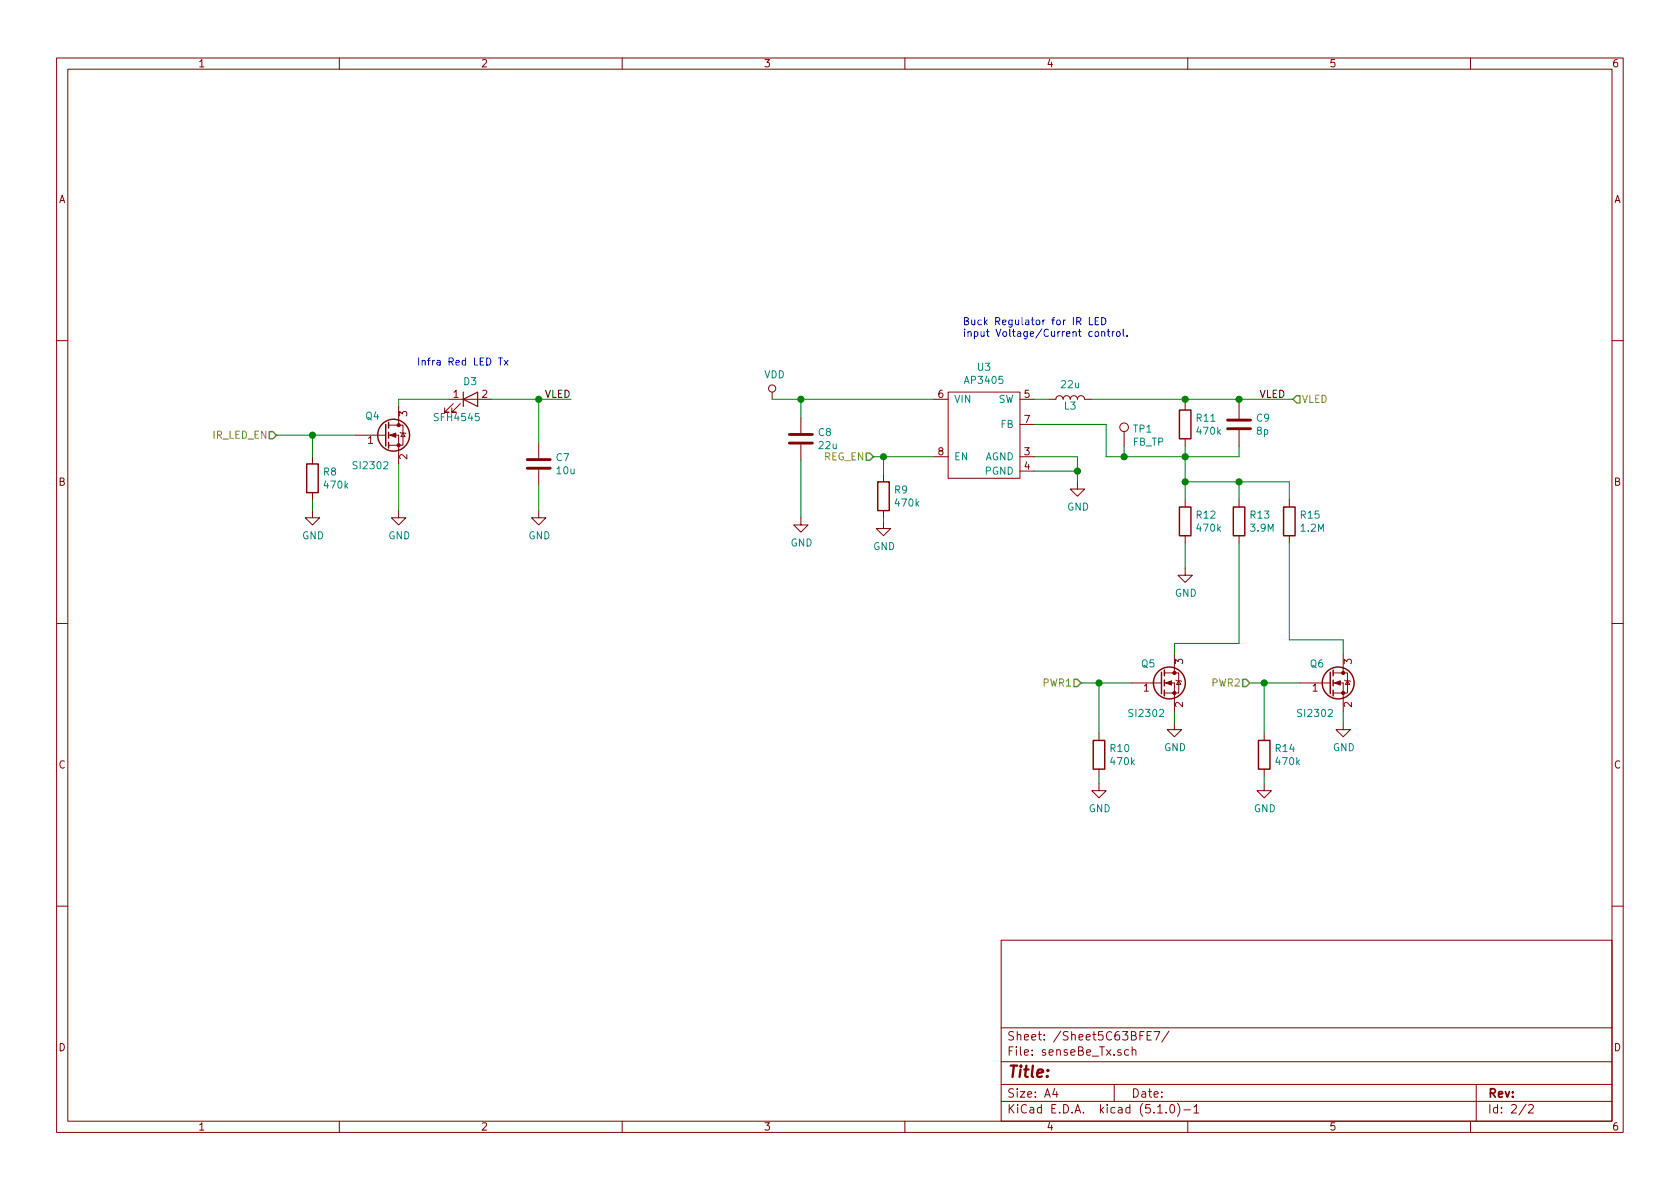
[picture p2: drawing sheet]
EESchema Schematic File Version 4
LIBS:senseBe_rev3_main-cache
EELAYER 29 0
EELAYER END
$Descr A4 11693 8268
encoding utf-8
Sheet 2 2
Title ""
Date ""
Rev ""
Comp ""
Comment1 ""
Comment2 ""
Comment3 ""
Comment4 ""
$EndDescr
Text Notes 2900 2545 0    50   ~ 0
Infra Red LED Tx
$Comp
L senseBe_rev3_main-rescue:R-AP3403_LED_test-Ap3403_LED_test-rescue-senseBeTx_rev3-rescue-senseBe_rev1-rescue-senseBe_rev1-rescue-senseBe_rev2-rescue-senseBe_rev3_main-rescue R?
U 1 1
P 8250 2945
AR Path="/5CB29379" Ref="R?"  Part="1" 
AR Path="/5C63BFE8/5CB29379" Ref="R11"  Part="1" 
F 0 "R11" H 8320 2991 50  0000 L CNN
F 1 "470k" H 8320 2900 50  0000 L CNN
F 2 "senseBe_rev3:R_0603_HandSoldering" V 8180 2945 50  0001 C CNN
F 3 "~" H 8250 2945 50  0001 C CNN
	1    8250 2945
	1    0    0    -1  
$EndComp
$Comp
L senseBe_rev3_main-rescue:C-AP3403_LED_test-Ap3403_LED_test-rescue-senseBeTx_rev3-rescue-senseBe_rev1-rescue-senseBe_rev1-rescue-senseBe_rev2-rescue-senseBe_rev3_main-rescue C?
U 1 1
P 5575 3045
AR Path="/5CB2937F" Ref="C?"  Part="1" 
AR Path="/5C63BFE8/5CB2937F" Ref="C8"  Part="1" 
F 0 "C8" H 5690 3091 50  0000 L CNN
F 1 "22u" H 5690 3000 50  0000 L CNN
F 2 "senseBe_rev3:C_0805_HandSoldering" H 5613 2895 50  0001 C CNN
F 3 "~" H 5575 3045 50  0001 C CNN
	1    5575 3045
	1    0    0    -1  
$EndComp
$Comp
L senseBe_rev3_main-rescue:GND-AP3403_LED_test-Ap3403_LED_test-rescue-senseBeTx_rev3-rescue-senseBe_rev1-rescue-senseBe_rev1-rescue-senseBe_rev2-rescue-senseBe_rev3_main-rescue #PWR?
U 1 1
P 7500 3345
AR Path="/5CB29385" Ref="#PWR?"  Part="1" 
AR Path="/5C63BFE8/5CB29385" Ref="#PWR0121"  Part="1" 
F 0 "#PWR0121" H 7500 3095 50  0001 C CNN
F 1 "GND" H 7505 3172 50  0000 C CNN
F 2 "" H 7500 3345 50  0001 C CNN
F 3 "" H 7500 3345 50  0001 C CNN
	1    7500 3345
	1    0    0    -1  
$EndComp
$Comp
L senseBe_rev3_main-rescue:LED-AP3403_LED_test-Ap3403_LED_test-rescue-senseBeTx_rev3-rescue-senseBe_rev1-rescue-senseBe_rev1-rescue-senseBe_rev2-rescue-senseBe_rev3_main-rescue D?
U 1 1
P 3275 2770
AR Path="/5CB2938B" Ref="D?"  Part="1" 
AR Path="/5C63BFE8/5CB2938B" Ref="D3"  Part="1" 
F 0 "D3" H 3325 2895 50  0000 R CNN
F 1 "SFH4545" H 3350 2645 50  0000 R CNN
F 2 "LED_THT:LED_D5.0mm" H 3275 2770 50  0001 C CNN
F 3 "~" H 3275 2770 50  0001 C CNN
	1    3275 2770
	1    0    0    -1  
$EndComp
$Comp
L senseBe_rev3_main-rescue:GND-AP3403_LED_test-Ap3403_LED_test-rescue-senseBeTx_rev3-rescue-senseBe_rev1-rescue-senseBe_rev1-rescue-senseBe_rev2-rescue-senseBe_rev3_main-rescue #PWR?
U 1 1
P 5575 3595
AR Path="/5CB29391" Ref="#PWR?"  Part="1" 
AR Path="/5C63BFE8/5CB29391" Ref="#PWR0122"  Part="1" 
F 0 "#PWR0122" H 5575 3345 50  0001 C CNN
F 1 "GND" H 5580 3422 50  0000 C CNN
F 2 "" H 5575 3595 50  0001 C CNN
F 3 "" H 5575 3595 50  0001 C CNN
	1    5575 3595
	1    0    0    -1  
$EndComp
Wire Wire Line
	5575 3195 5575 3595
Wire Wire Line
	5375 2770 5575 2770
Wire Wire Line
	5575 2770 5575 2895
Wire Wire Line
	7200 3170 7500 3170
$Comp
L senseBe_rev3_main-rescue:L-AP3403_LED_test-Ap3403_LED_test-rescue-senseBeTx_rev3-rescue-senseBe_rev1-rescue-senseBe_rev1-rescue-senseBe_rev2-rescue-senseBe_rev3_main-rescue L?
U 1 1
P 7450 2770
AR Path="/5CB2939B" Ref="L?"  Part="1" 
AR Path="/5C63BFE8/5CB2939B" Ref="L3"  Part="1" 
F 0 "L3" V 7400 2770 50  0000 C CNN
F 1 "22u" V 7549 2770 50  0000 C CNN
F 2 "senseBe_rev3:22uH_SMD_5mm_Inductor" H 7450 2770 50  0001 C CNN
F 3 "~" H 7450 2770 50  0001 C CNN
	1    7450 2770
	0    -1   -1   0   
$EndComp
Wire Wire Line
	7200 2770 7300 2770
Wire Wire Line
	8250 2770 8250 2795
Wire Wire Line
	7600 2770 8250 2770
$Comp
L senseBe_rev3_main-rescue:C-AP3403_LED_test-Ap3403_LED_test-rescue-senseBeTx_rev3-rescue-senseBe_rev1-rescue-senseBe_rev1-rescue-senseBe_rev2-rescue-senseBe_rev3_main-rescue C?
U 1 1
P 8625 2945
AR Path="/5CB293A4" Ref="C?"  Part="1" 
AR Path="/5C63BFE8/5CB293A4" Ref="C9"  Part="1" 
F 0 "C9" H 8740 2991 50  0000 L CNN
F 1 "8p" H 8740 2900 50  0000 L CNN
F 2 "senseBe_rev3:C_0805_HandSoldering" H 8663 2795 50  0001 C CNN
F 3 "~" H 8625 2945 50  0001 C CNN
	1    8625 2945
	1    0    0    -1  
$EndComp
Wire Wire Line
	8250 2770 8625 2770
Wire Wire Line
	8625 2770 8625 2795
Connection ~ 8250 2770
Text Label 8950 2770 2    50   ~ 0
VLED
Wire Wire Line
	7700 3170 7825 3170
Wire Wire Line
	8250 3170 8250 3095
Wire Wire Line
	8250 3170 8625 3170
Wire Wire Line
	8625 3170 8625 3095
Connection ~ 8250 3170
$Comp
L senseBe_rev3_main-rescue:R-AP3403_LED_test-Ap3403_LED_test-rescue-senseBeTx_rev3-rescue-senseBe_rev1-rescue-senseBe_rev1-rescue-senseBe_rev2-rescue-senseBe_rev3_main-rescue R?
U 1 1
P 8250 3620
AR Path="/5CB293B5" Ref="R?"  Part="1" 
AR Path="/5C63BFE8/5CB293B5" Ref="R12"  Part="1" 
F 0 "R12" H 8320 3666 50  0000 L CNN
F 1 "470k" H 8320 3575 50  0000 L CNN
F 2 "senseBe_rev3:R_0603_HandSoldering" V 8180 3620 50  0001 C CNN
F 3 "~" H 8250 3620 50  0001 C CNN
	1    8250 3620
	1    0    0    -1  
$EndComp
Wire Wire Line
	8250 3770 8250 3945
$Comp
L senseBe_rev3_main-rescue:GND-AP3403_LED_test-Ap3403_LED_test-rescue-senseBeTx_rev3-rescue-senseBe_rev1-rescue-senseBe_rev1-rescue-senseBe_rev2-rescue-senseBe_rev3_main-rescue #PWR?
U 1 1
P 8250 3945
AR Path="/5CB293BC" Ref="#PWR?"  Part="1" 
AR Path="/5C63BFE8/5CB293BC" Ref="#PWR0123"  Part="1" 
F 0 "#PWR0123" H 8250 3695 50  0001 C CNN
F 1 "GND" H 8255 3772 50  0000 C CNN
F 2 "" H 8250 3945 50  0001 C CNN
F 3 "" H 8250 3945 50  0001 C CNN
	1    8250 3945
	1    0    0    -1  
$EndComp
$Comp
L senseBe_rev3_main-rescue:R-AP3403_LED_test-Ap3403_LED_test-rescue-senseBeTx_rev3-rescue-senseBe_rev1-rescue-senseBe_rev1-rescue-senseBe_rev2-rescue-senseBe_rev3_main-rescue R?
U 1 1
P 8625 3620
AR Path="/5CB293C2" Ref="R?"  Part="1" 
AR Path="/5C63BFE8/5CB293C2" Ref="R13"  Part="1" 
F 0 "R13" H 8695 3666 50  0000 L CNN
F 1 "3.9M" H 8695 3575 50  0000 L CNN
F 2 "senseBe_rev3:R_0603_HandSoldering" V 8555 3620 50  0001 C CNN
F 3 "~" H 8625 3620 50  0001 C CNN
	1    8625 3620
	1    0    0    -1  
$EndComp
$Comp
L senseBe_rev3_main-rescue:C-AP3403_LED_test-Ap3403_LED_test-rescue-senseBeTx_rev3-rescue-senseBe_rev1-rescue-senseBe_rev1-rescue-senseBe_rev2-rescue-senseBe_rev3_main-rescue C?
U 1 1
P 3750 3220
AR Path="/5CB293C8" Ref="C?"  Part="1" 
AR Path="/5C63BFE8/5CB293C8" Ref="C7"  Part="1" 
F 0 "C7" H 3865 3266 50  0000 L CNN
F 1 "10u" H 3865 3175 50  0000 L CNN
F 2 "senseBe_rev3:C_0603_HandSoldering" H 3788 3070 50  0001 C CNN
F 3 "~" H 3750 3220 50  0001 C CNN
	1    3750 3220
	1    0    0    -1  
$EndComp
$Comp
L senseBe_rev3_main-rescue:GND-AP3403_LED_test-Ap3403_LED_test-rescue-senseBeTx_rev3-rescue-senseBe_rev1-rescue-senseBe_rev1-rescue-senseBe_rev2-rescue-senseBe_rev3_main-rescue #PWR?
U 1 1
P 3750 3545
AR Path="/5CB293CE" Ref="#PWR?"  Part="1" 
AR Path="/5C63BFE8/5CB293CE" Ref="#PWR0124"  Part="1" 
F 0 "#PWR0124" H 3750 3295 50  0001 C CNN
F 1 "GND" H 3755 3372 50  0000 C CNN
F 2 "" H 3750 3545 50  0001 C CNN
F 3 "" H 3750 3545 50  0001 C CNN
	1    3750 3545
	1    0    0    -1  
$EndComp
$Comp
L senseBe_rev3_main-rescue:R-AP3403_LED_test-Ap3403_LED_test-rescue-senseBeTx_rev3-rescue-senseBe_rev1-rescue-senseBe_rev1-rescue-senseBe_rev2-rescue-senseBe_rev3_main-rescue R?
U 1 1
P 8975 3620
AR Path="/5CB293D4" Ref="R?"  Part="1" 
AR Path="/5C63BFE8/5CB293D4" Ref="R15"  Part="1" 
F 0 "R15" H 9045 3666 50  0000 L CNN
F 1 "1.2M" H 9045 3575 50  0000 L CNN
F 2 "senseBe_rev3:R_0603_HandSoldering" V 8905 3620 50  0001 C CNN
F 3 "~" H 8975 3620 50  0001 C CNN
	1    8975 3620
	1    0    0    -1  
$EndComp
$Comp
L senseBe_rev3_main-rescue:GND-AP3403_LED_test-Ap3403_LED_test-rescue-senseBeTx_rev3-rescue-senseBe_rev1-rescue-senseBe_rev1-rescue-senseBe_rev2-rescue-senseBe_rev3_main-rescue #PWR?
U 1 1
P 8175 5020
AR Path="/5CB293DA" Ref="#PWR?"  Part="1" 
AR Path="/5C63BFE8/5CB293DA" Ref="#PWR0125"  Part="1" 
F 0 "#PWR0125" H 8175 4770 50  0001 C CNN
F 1 "GND" H 8180 4847 50  0000 C CNN
F 2 "" H 8175 5020 50  0001 C CNN
F 3 "" H 8175 5020 50  0001 C CNN
	1    8175 5020
	1    0    0    -1  
$EndComp
Wire Wire Line
	8175 4945 8175 5020
$Comp
L senseBe_rev3_main-rescue:GND-AP3403_LED_test-Ap3403_LED_test-rescue-senseBeTx_rev3-rescue-senseBe_rev1-rescue-senseBe_rev1-rescue-senseBe_rev2-rescue-senseBe_rev3_main-rescue #PWR?
U 1 1
P 9350 5020
AR Path="/5CB293E1" Ref="#PWR?"  Part="1" 
AR Path="/5C63BFE8/5CB293E1" Ref="#PWR0126"  Part="1" 
F 0 "#PWR0126" H 9350 4770 50  0001 C CNN
F 1 "GND" H 9355 4847 50  0000 C CNN
F 2 "" H 9350 5020 50  0001 C CNN
F 3 "" H 9350 5020 50  0001 C CNN
	1    9350 5020
	1    0    0    -1  
$EndComp
Wire Wire Line
	9350 4945 9350 5020
Wire Wire Line
	8175 4470 8175 4545
$Comp
L senseBe_rev3_main-rescue:GND-AP3403_LED_test-Ap3403_LED_test-rescue-senseBeTx_rev3-rescue-senseBe_rev1-rescue-senseBe_rev1-rescue-senseBe_rev2-rescue-senseBe_rev3_main-rescue #PWR?
U 1 1
P 2775 3545
AR Path="/5CB293E9" Ref="#PWR?"  Part="1" 
AR Path="/5C63BFE8/5CB293E9" Ref="#PWR0127"  Part="1" 
F 0 "#PWR0127" H 2775 3295 50  0001 C CNN
F 1 "GND" H 2780 3372 50  0000 C CNN
F 2 "" H 2775 3545 50  0001 C CNN
F 3 "" H 2775 3545 50  0001 C CNN
	1    2775 3545
	1    0    0    -1  
$EndComp
Wire Wire Line
	2775 3220 2775 3545
Wire Wire Line
	3750 3370 3750 3545
Wire Wire Line
	3750 3070 3750 2770
Text Label 3975 2770 2    50   ~ 0
VLED
$Comp
L senseBe_rev3_main-rescue:GND-AP3403_LED_test-Ap3403_LED_test-rescue-senseBeTx_rev3-rescue-senseBe_rev1-rescue-senseBe_rev1-rescue-senseBe_rev2-rescue-senseBe_rev3_main-rescue #PWR?
U 1 1
P 6150 3620
AR Path="/5CB293F9" Ref="#PWR?"  Part="1" 
AR Path="/5C63BFE8/5CB293F9" Ref="#PWR0128"  Part="1" 
F 0 "#PWR0128" H 6150 3370 50  0001 C CNN
F 1 "GND" H 6155 3447 50  0000 C CNN
F 2 "" H 6150 3620 50  0001 C CNN
F 3 "" H 6150 3620 50  0001 C CNN
	1    6150 3620
	1    0    0    -1  
$EndComp
Wire Wire Line
	6150 3595 6150 3620
$Comp
L senseBe_rev3_main-rescue:R-AP3403_LED_test-Ap3403_LED_test-rescue-senseBeTx_rev3-rescue-senseBe_rev1-rescue-senseBe_rev1-rescue-senseBe_rev2-rescue-senseBe_rev3_main-rescue R?
U 1 1
P 7650 5245
AR Path="/5CB29402" Ref="R?"  Part="1" 
AR Path="/5C63BFE8/5CB29402" Ref="R10"  Part="1" 
F 0 "R10" H 7720 5291 50  0000 L CNN
F 1 "470k" H 7720 5200 50  0000 L CNN
F 2 "senseBe_rev3:R_0603_HandSoldering" V 7580 5245 50  0001 C CNN
F 3 "~" H 7650 5245 50  0001 C CNN
	1    7650 5245
	1    0    0    -1  
$EndComp
Wire Wire Line
	7650 5395 7650 5445
$Comp
L senseBe_rev3_main-rescue:GND-AP3403_LED_test-Ap3403_LED_test-rescue-senseBeTx_rev3-rescue-senseBe_rev1-rescue-senseBe_rev1-rescue-senseBe_rev2-rescue-senseBe_rev3_main-rescue #PWR?
U 1 1
P 7650 5445
AR Path="/5CB29409" Ref="#PWR?"  Part="1" 
AR Path="/5C63BFE8/5CB29409" Ref="#PWR0129"  Part="1" 
F 0 "#PWR0129" H 7650 5195 50  0001 C CNN
F 1 "GND" H 7655 5272 50  0000 C CNN
F 2 "" H 7650 5445 50  0001 C CNN
F 3 "" H 7650 5445 50  0001 C CNN
	1    7650 5445
	1    0    0    -1  
$EndComp
$Comp
L senseBe_rev3_main-rescue:R-AP3403_LED_test-Ap3403_LED_test-rescue-senseBeTx_rev3-rescue-senseBe_rev1-rescue-senseBe_rev1-rescue-senseBe_rev2-rescue-senseBe_rev3_main-rescue R?
U 1 1
P 8800 5245
AR Path="/5CB2940F" Ref="R?"  Part="1" 
AR Path="/5C63BFE8/5CB2940F" Ref="R14"  Part="1" 
F 0 "R14" H 8870 5291 50  0000 L CNN
F 1 "470k" H 8870 5200 50  0000 L CNN
F 2 "senseBe_rev3:R_0603_HandSoldering" V 8730 5245 50  0001 C CNN
F 3 "~" H 8800 5245 50  0001 C CNN
	1    8800 5245
	1    0    0    -1  
$EndComp
Wire Wire Line
	8800 5095 8800 4745
Wire Wire Line
	8800 4745 9050 4745
$Comp
L senseBe_rev3_main-rescue:GND-AP3403_LED_test-Ap3403_LED_test-rescue-senseBeTx_rev3-rescue-senseBe_rev1-rescue-senseBe_rev1-rescue-senseBe_rev2-rescue-senseBe_rev3_main-rescue #PWR?
U 1 1
P 8800 5445
AR Path="/5CB29417" Ref="#PWR?"  Part="1" 
AR Path="/5C63BFE8/5CB29417" Ref="#PWR0130"  Part="1" 
F 0 "#PWR0130" H 8800 5195 50  0001 C CNN
F 1 "GND" H 8805 5272 50  0000 C CNN
F 2 "" H 8800 5445 50  0001 C CNN
F 3 "" H 8800 5445 50  0001 C CNN
	1    8800 5445
	1    0    0    -1  
$EndComp
$Comp
L senseBe_rev3_main-rescue:R-AP3403_LED_test-Ap3403_LED_test-rescue-senseBeTx_rev3-rescue-senseBe_rev1-rescue-senseBe_rev1-rescue-senseBe_rev2-rescue-senseBe_rev3_main-rescue R?
U 1 1
P 2175 3320
AR Path="/5CB2941D" Ref="R?"  Part="1" 
AR Path="/5C63BFE8/5CB2941D" Ref="R8"  Part="1" 
F 0 "R8" H 2245 3366 50  0000 L CNN
F 1 "470k" H 2245 3275 50  0000 L CNN
F 2 "senseBe_rev3:R_0603_HandSoldering" V 2105 3320 50  0001 C CNN
F 3 "~" H 2175 3320 50  0001 C CNN
	1    2175 3320
	1    0    0    -1  
$EndComp
Wire Wire Line
	2175 3170 2175 3020
Wire Wire Line
	2175 3020 2475 3020
$Comp
L senseBe_rev3_main-rescue:GND-AP3403_LED_test-Ap3403_LED_test-rescue-senseBeTx_rev3-rescue-senseBe_rev1-rescue-senseBe_rev1-rescue-senseBe_rev2-rescue-senseBe_rev3_main-rescue #PWR?
U 1 1
P 2175 3545
AR Path="/5CB29425" Ref="#PWR?"  Part="1" 
AR Path="/5C63BFE8/5CB29425" Ref="#PWR0131"  Part="1" 
F 0 "#PWR0131" H 2175 3295 50  0001 C CNN
F 1 "GND" H 2180 3372 50  0000 C CNN
F 2 "" H 2175 3545 50  0001 C CNN
F 3 "" H 2175 3545 50  0001 C CNN
	1    2175 3545
	1    0    0    -1  
$EndComp
Wire Wire Line
	2175 3470 2175 3545
Wire Wire Line
	7650 4745 7875 4745
$Comp
L senseBe_rev3_main-rescue:Test_Point-AP3403_LED_test-Ap3403_LED_test-rescue-senseBeTx_rev3-rescue-senseBe_rev1-rescue-senseBe_rev1-rescue-senseBe_rev2-rescue-senseBe_rev3_main-rescue TP?
U 1 1
P 7825 3095
AR Path="/5CB2942D" Ref="TP?"  Part="1" 
AR Path="/5C63BFE8/5CB2942D" Ref="TP1"  Part="1" 
F 0 "TP1" H 7883 3215 50  0000 L CNN
F 1 "FB_TP" H 7883 3124 50  0000 L CNN
F 2 "senseBe_rev3:Measurement_Point_Round-SMD-Pad_Small" H 8025 3095 50  0001 C CNN
F 3 "~" H 8025 3095 50  0001 C CNN
	1    7825 3095
	1    0    0    -1  
$EndComp
Wire Wire Line
	7825 3095 7825 3170
Connection ~ 7825 3170
Wire Wire Line
	7825 3170 8250 3170
$Comp
L senseBe_rev3_main-rescue:VDD-senseBeRx_rev1-senseBeTx_rev3-rescue-senseBe_rev1-rescue-senseBe_rev1-rescue-senseBe_rev2-rescue-senseBe_rev3_main-rescue #PWR?
U 1 1
P 5375 2770
AR Path="/5CB29436" Ref="#PWR?"  Part="1" 
AR Path="/5C63BFE8/5CB29436" Ref="#PWR0132"  Part="1" 
F 0 "#PWR0132" H 5375 2620 50  0001 C CNN
F 1 "VDD" H 5392 2943 50  0000 C CNN
F 2 "" H 5375 2770 60  0000 C CNN
F 3 "" H 5375 2770 60  0000 C CNN
	1    5375 2770
	1    0    0    -1  
$EndComp
Wire Wire Line
	3425 2770 3750 2770
Wire Wire Line
	2775 2820 2775 2770
Wire Wire Line
	2775 2770 3125 2770
Wire Wire Line
	8800 5395 8800 5445
Wire Wire Line
	7500 3170 7500 3270
Wire Wire Line
	7200 3270 7500 3270
Connection ~ 7500 3270
Wire Wire Line
	7500 3270 7500 3345
Wire Wire Line
	6500 2770 5575 2770
Connection ~ 5575 2770
Wire Wire Line
	8250 3170 8250 3345
Wire Wire Line
	8625 3770 8625 4470
Wire Wire Line
	8625 4470 8175 4470
Wire Wire Line
	8975 3470 8975 3345
Wire Wire Line
	8975 3345 8625 3345
Connection ~ 8250 3345
Wire Wire Line
	8250 3345 8250 3470
Wire Wire Line
	8625 3470 8625 3345
Connection ~ 8625 3345
Wire Wire Line
	8625 3345 8250 3345
Text Notes 6700 2345 0    50   ~ 0
Buck Regulator for IR LED\ninput Voltage/Current control.
Wire Wire Line
	3975 2770 3750 2770
Connection ~ 3750 2770
Wire Wire Line
	1925 3020 2175 3020
Connection ~ 2175 3020
Connection ~ 8625 2770
Wire Wire Line
	7525 4745 7650 4745
Connection ~ 7650 4745
Wire Wire Line
	8700 4745 8800 4745
Wire Wire Line
	7650 4745 7650 5095
Connection ~ 8800 4745
Wire Wire Line
	8975 4445 9350 4445
Wire Wire Line
	8975 3770 8975 4445
Wire Wire Line
	9350 4445 9350 4545
Text HLabel 8700 4745 0    50   Input ~ 0
PWR2
Text HLabel 7525 4745 0    50   Input ~ 0
PWR1
Text HLabel 6080 3170 0    50   Input ~ 0
REG_EN
Text HLabel 1925 3020 0    50   Input ~ 0
IR_LED_EN
$Comp
L Transistor_FET:2N7002 Q?
U 1 1
P 2675 3020
AR Path="/5CAF0419" Ref="Q?"  Part="1" 
AR Path="/5C63BFE8/5CAF0419" Ref="Q4"  Part="1" 
F 0 "Q4" H 2540 3155 50  0000 L CNN
F 1 "SI2302" H 2445 2810 50  0000 L CNN
F 2 "Package_TO_SOT_SMD:SOT-23" H 2875 2945 50  0001 L CIN
F 3 "https://www.fairchildsemi.com/datasheets/2N/2N7002.pdf" H 2675 3020 50  0001 L CNN
	1    2675 3020
	1    0    0    -1  
$EndComp
$Comp
L Transistor_FET:2N7002 Q?
U 1 1
P 8075 4745
AR Path="/5CAF4404" Ref="Q?"  Part="1" 
AR Path="/5C63BFE8/5CAF4404" Ref="Q5"  Part="1" 
F 0 "Q5" H 7940 4880 50  0000 L CNN
F 1 "SI2302" H 7845 4535 50  0000 L CNN
F 2 "Package_TO_SOT_SMD:SOT-23" H 8275 4670 50  0001 L CIN
F 3 "https://www.fairchildsemi.com/datasheets/2N/2N7002.pdf" H 8075 4745 50  0001 L CNN
	1    8075 4745
	1    0    0    -1  
$EndComp
$Comp
L Transistor_FET:2N7002 Q?
U 1 1
P 9250 4745
AR Path="/5CAF8415" Ref="Q?"  Part="1" 
AR Path="/5C63BFE8/5CAF8415" Ref="Q6"  Part="1" 
F 0 "Q6" H 9115 4880 50  0000 L CNN
F 1 "SI2302" H 9020 4535 50  0000 L CNN
F 2 "Package_TO_SOT_SMD:SOT-23" H 9450 4670 50  0001 L CIN
F 3 "https://www.fairchildsemi.com/datasheets/2N/2N7002.pdf" H 9250 4745 50  0001 L CNN
	1    9250 4745
	1    0    0    -1  
$EndComp
$Comp
L senseBe_rev3_main-rescue:AP3405 U3
U 1 1
P 6850 3020
F 0 "U3" H 6850 3495 50  0000 C CNN
F 1 "AP3405" H 6850 3404 50  0000 C CNN
F 2 "senseBe_rev3:AP3405_U-DFN2020-8" H 6850 3495 50  0001 C CNN
F 3 "" H 6850 3495 50  0001 C CNN
	1    6850 3020
	1    0    0    -1  
$EndComp
Wire Wire Line
	7200 2945 7700 2945
Wire Wire Line
	7700 2945 7700 3170
$Comp
L senseBe_rev3_main-rescue:R-AP3403_LED_test-Ap3403_LED_test-rescue-senseBeTx_rev3-rescue-senseBe_rev1-rescue-senseBe_rev1-rescue-senseBe_rev2-rescue-senseBe_rev3_main-rescue R?
U 1 1
P 6150 3445
AR Path="/5CB293F3" Ref="R?"  Part="1" 
AR Path="/5C63BFE8/5CB293F3" Ref="R9"  Part="1" 
F 0 "R9" H 6220 3491 50  0000 L CNN
F 1 "470k" H 6220 3400 50  0000 L CNN
F 2 "senseBe_rev3:R_0603_HandSoldering" V 6080 3445 50  0001 C CNN
F 3 "~" H 6150 3445 50  0001 C CNN
	1    6150 3445
	1    0    0    -1  
$EndComp
Wire Wire Line
	6080 3170 6150 3170
Wire Wire Line
	6150 3295 6150 3170
Connection ~ 6150 3170
Wire Wire Line
	6150 3170 6500 3170
Text HLabel 9000 2770 2    50   Input ~ 0
VLED
Wire Wire Line
	8625 2770 9000 2770
$EndSCHEMATC
